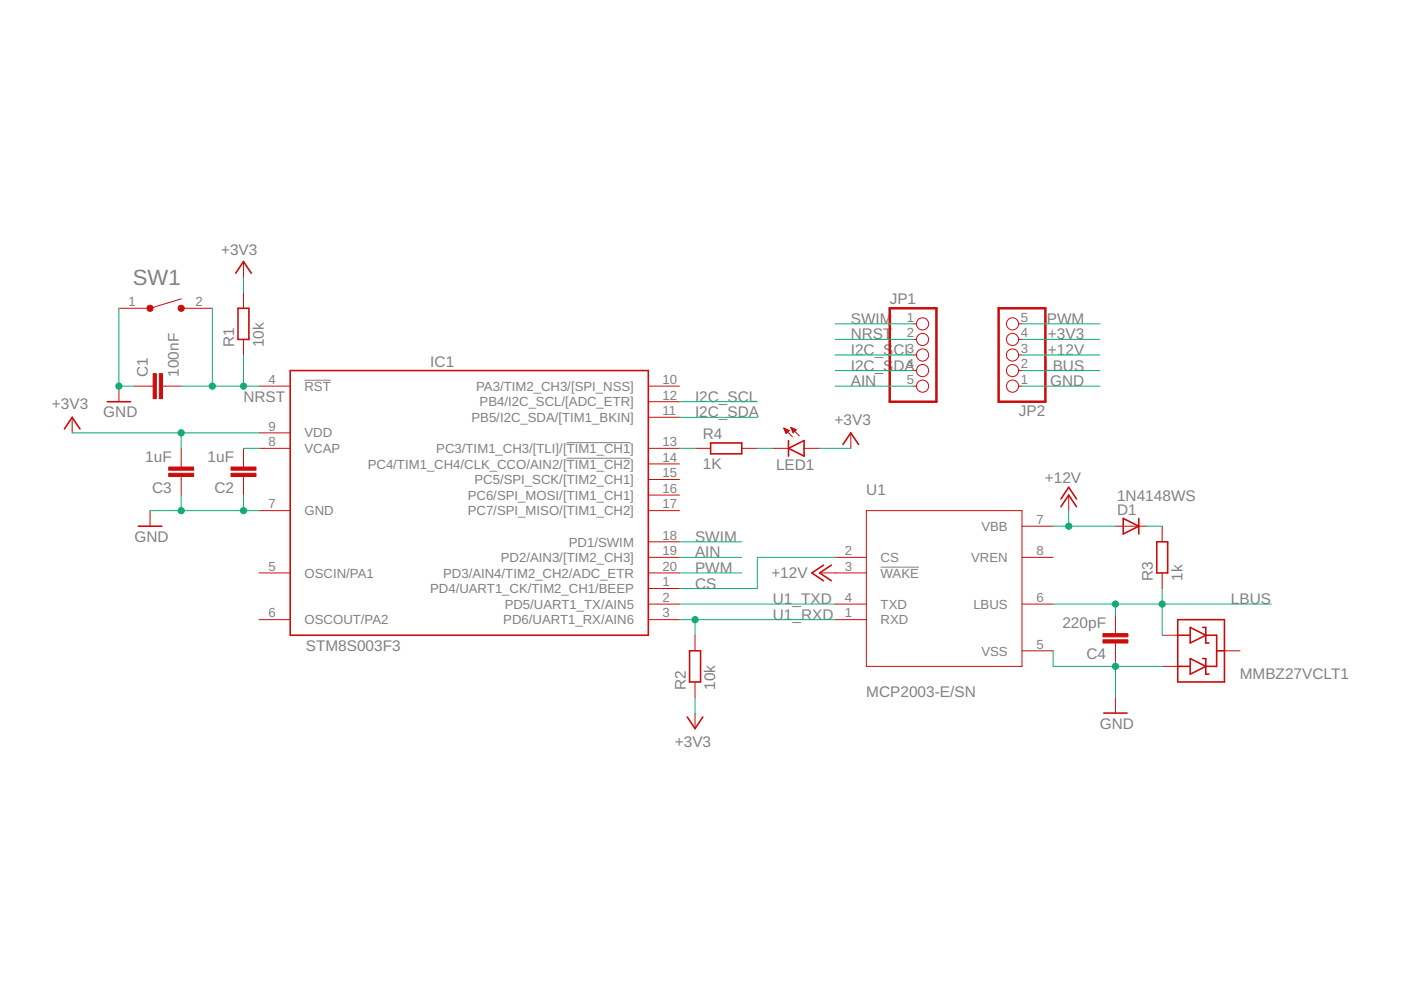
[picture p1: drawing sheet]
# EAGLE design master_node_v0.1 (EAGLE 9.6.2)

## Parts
C1  100nF  C-EUC0603  [C0603]
C2  1uF  C-EUC0603  [C0603]
C3  1uF  C-EUC0603  [C0603]
C4  220pF  C-EUC0603  [C0603]
D1  1N4148WS  [SOD323]
D2  MMBZ27VCLT1  [SOT23-3]
IC1  STM8S003F3  [TSSOP20]
JP1  PINHD-1X5  [1X05]
JP2  PINHD-1X5  [1X05]
LED1  LEDCHIP-LED0603  [CHIP-LED0603]
R1  10k  R-EU_R0603  [R0603]
R2  10k  R-EU_R0603  [R0603]
R3  1k  R-EU_R0603  [R0603]
R4  1K  R-EU_R0603  [R0603]
SW1  FSMSM  [TE_FSMSM]
U1  MCP2003-E/SN  [SOIC127P600X175-8N]

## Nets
+3V3: C3.2 IC1.9(VDD) JP2.4 LED1.A R1.2 R2.1
+12V: D1.A JP2.3 U1.3(!WAKE) U1.7(VBB)
AIN: IC1.19(PD2/AIN3/[TIM2_CH3]) JP1.5
CS: IC1.1(PD4/UART1_CK/TIM2_CH1/BEEP) U1.2(CS)
GND: C1.1 C2.1 C3.1 C4.1 D2.1(A1) IC1.7(GND) JP2.1 SW1.1 U1.5(VSS)
I2C_SCL: IC1.12(PB4/I2C_SCL/[ADC_ETR]) JP1.3
I2C_SDA: IC1.11(PB5/I2C_SDA/[TIM1_BKIN]) JP1.4
LBUS: C4.2 D2.2(A2) JP2.2 R3.1 U1.6(LBUS)
N$1: D1.C R3.2
N$2: C2.2 IC1.8(VCAP)
N$3: LED1.C R4.2
N$4: IC1.13(PC3/TIM1_CH3/[TLI]/[!TIM1_CH1!]) R4.1
NRST: C1.2 IC1.4(!RST) JP1.2 R1.1 SW1.2
PWM: IC1.20(PD3/AIN4/TIM2_CH2/ADC_ETR) JP2.5
SWIM: IC1.18(PD1/SWIM) JP1.1
U1_RXD: IC1.3(PD6/UART1_RX/AIN6) R2.2 U1.1(RXD)
U1_TXD: IC1.2(PD5/UART1_TX/AIN5) U1.4(TXD)
Unconnected: D2.3(C) IC1.5(OSCIN/PA1) IC1.6(OSCOUT/PA2) IC1.10(PA3/TIM2_CH3/[SPI_NSS]) IC1.14(PC4/TIM1_CH4/CLK_CCO/AIN2/[!TIM1_CH2!]) IC1.15(PC5/SPI_SCK/[TIM2_CH1]) IC1.16(PC6/SPI_MOSI/[TIM1_CH1]) IC1.17(PC7/SPI_MISO/[TIM1_CH2]) U1.8(VREN)
